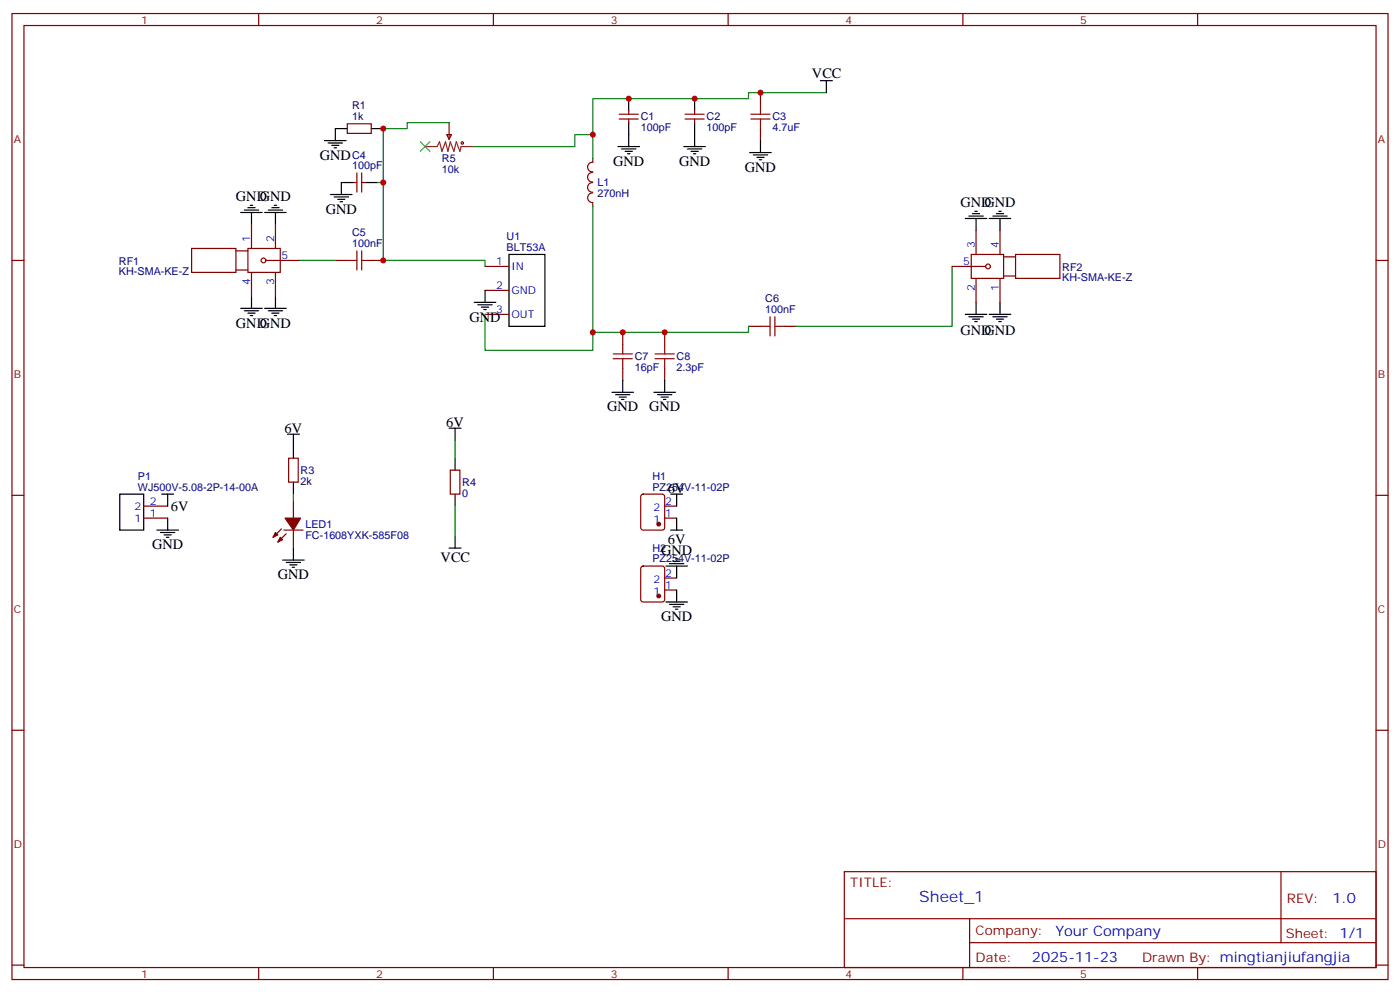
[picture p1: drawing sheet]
<svg xmlns="http://www.w3.org/2000/svg" width="412mm" height="292mm" viewBox="0 0 412 292" stroke-linecap="round" stroke-linejoin="round" font-family="sans-serif">
<g fill="none" stroke="#870000" stroke-width=".35">
<path d="M3.5 4h405.4v284.3h-405.4zM7.1 7.5h398.2v277.3h-398.2zM76.2 4v3.5M145.3 4v3.5M214.5 4v3.5M283.6 4v3.5M352.8 4v3.5M102.3 36.4h7.1v2.9h-7.1zM131.6 39.6h1.4l-.7 1.4zM132.3 36.1v4.9M182.4 35h5.6M182.4 33.6h5.6"/>
<path d="M185.2 32.6v1M185.2 35v1.1M201.8 35h5.6M201.8 33.6h5.6M204.6 32.6v1M204.6 35v1.1M224 27.3v3.5M224 37.9v3.5M104.1 53.7h1M105.1 50.9v5.7M106.5 50.9v5.7M106.5 53.7h1.1"/>
<path d="M174.6 47.8a1.41 1.41 0 0 0-1.5 1.4 1.41 1.41 0 0 0 1.5 1.4M174.6 50.8a1.41 1.41 0 0 0-1.5 1.4 1.41 1.41 0 0 0 1.5 1.4M174.6 53.8a1.41 1.41 0 0 0-1.5 1.4 1.41 1.41 0 0 0 1.5 1.4M174.6 56.8a1.41 1.41 0 0 0-1.5 1.4 1.41 1.41 0 0 0 1.5 1.4M174.6 46.7v1M174.6 59.7v1.1M3.5 76.7h3.6M56.4 73.1h13.1v7.1h-13.1zM69.5 79.5h3.5M69.5 73.8h3.5M73 73.1h9.5v7.1h-9.5zM74.1 66.1v7"/>
<path d="M78.3 76.7h9.9M81.1 66.1v7M98.8 76.7h3.5M109.4 76.7h3.5M142.9 78.4h7M280.5 78.4h9.8M286.1 74.9h9.5v7.1h-9.5zM287.5 67.8v7.1M294.6 67.8v7.1M295.6 75.6h3.6M299.2 74.9h13v7.1h-13zM405.3 76.7h3.6"/>
<path d="M74.1 80.2v7M81.1 80.2v7M142.9 85.5h7M142.9 92.5h7M183.4 97.8v3.6M195.8 97.8v3.6M220.5 96.1h3.5M231.1 96.1h3.5M287.5 82v7M294.6 82v7M295.6 81.2h3.6M183.4 108.4v3.5"/>
<path d="M195.8 108.4v3.5M85 134.9h2.8v7h-2.8zM132.6 138.4h2.9v7.1h-2.9zM3.5 145.8h3.6M42.3 152.5h7.1M42.3 149h7.1M82.9 155.7l-2.5 2.5M83.6 156h5.7M84.3 157.1l-2.5 2.5M86.4 147.2v5.3M86.4 156v5.3M189 145.7l.4-.2h5.7l.6 .4 .1 9.4-.5 .7h-5.9l-.6-.4-.1-9.4z"/>
<path d="M195.8 152.5h3.5M195.8 149h3.5M405.3 145.8h3.6M189 166.8l.4-.2h5.7l.6 .4 .1 9.5-.5 .6-5.9 .1-.6-.5-.1-9.4zM195.8 173.7h3.5M195.8 170.1h3.5M3.5 214.9h3.6M405.3 214.9h3.6M248.7 256.6h156.6v28.2h-156.6zM377.3 256.6v20.9M248.7 270.4h156.5M285.6 277.5h119.6"/>
<path d="M285.6 270.4v14.1M3.5 284.1h3.6M76.2 284.8v3.5M145.3 284.8v3.5M214.5 284.8v3.5M283.6 284.8v3.5M352.8 284.8v3.5M405.3 284.1h3.6"/>
<circle cx="77.6" cy="76.7" r=".71"/>
<circle cx="291" cy="78.4" r=".71"/>
</g>
<g fill="none" stroke="#000" stroke-width=".35">
<path d="M102.3 37.9h-3.5v3.5M109.4 37.9h3.5M185.2 29v3.6M185.2 36.1v7M204.6 29v3.6M204.6 36.1v7M241.7 23.7h3.5M243.4 23.7v3.6M95.6 41.4h6.4M96.7 42.1h4.2M97.4 57.3h6.3M97.7 42.8h2.1"/>
<path d="M98.4 43.5h.7M98.4 58h4.3M99.5 58.7h2.1M100.2 59.4h.7M104.1 53.7h-3.6v3.6M107.6 53.7h3.5M182 43.1h6.4M183.1 43.9h4.2M184.1 44.6h2.2M184.9 45.3h.7M201.4 43.1h6.4M202.5 43.9h4.2"/>
<path d="M203.6 44.6h2.1M204.3 45.3h.7M220.8 44.9h6.4M221.9 45.6h4.2M223 46.3h2.1M223.7 47h.7M224 41.4v3.5M70.9 62.5h6.4M72 61.8h4.2M73 61.1h2.1M73.7 60.4h.7M74.1 62.5v3.6"/>
<path d="M78 62.5h6.3M79 61.8h4.3M80.1 61.1h2.1M80.8 60.4h.7M81.1 62.5v3.6M149.9 74.9h10.6v21.2h-10.6zM284.3 64.3h6.4M285.4 63.6h4.2M286.5 62.9h2.1M287.2 62.2h.7M287.5 64.3v3.5M291.4 64.3h6.3"/>
<path d="M292.5 63.6h4.2M293.5 62.9h2.1M294.2 62.2h.7M294.6 64.3v3.5M70.9 90.8h6.4M72 91.5h4.2M73 92.2h2.1M73.7 92.9h.7M74.1 87.2v3.6M78 90.8h6.3M79 91.5h4.3M80.1 92.2h2.1"/>
<path d="M80.8 92.9h.7M81.1 87.2v3.6M139.7 89h6.3M140.8 89.7h4.2M141.8 90.4h2.1M142.5 91.1h.7M142.9 85.5v3.5M284.3 92.5h6.4M285.4 93.2h4.2M286.5 93.9h2.1M287.2 94.7h.7M287.5 89v3.5"/>
<path d="M291.4 92.5h6.3M292.5 93.2h4.2M293.5 93.9h2.1M294.2 94.7h.7M294.6 89v3.5M180.3 115.5h6.3M181.3 116.2h4.3M182.4 116.9h2.1M183.1 117.6h.7M183.4 111.9v3.6M192.6 115.5h6.4M193.7 116.2h4.2"/>
<path d="M194.7 116.9h2.1M195.4 117.6h.7M195.8 111.9v3.6M84.7 127.8h3.5M86.4 127.8v7.1M132.3 126h3.5M134.1 126v3.6M134.1 134.9v3.5M35.3 145.5h7v10.5h-7zM46.2 156h6.4M47.3 156.7h4.2M47.6 145.5h3.6"/>
<path d="M48.3 157.4h2.1M49 158.2h.7M49.4 145.5v3.5M49.4 152.5v3.5M86.4 141.9v3.6M134.1 145.5v3.5M134.1 157.8v3.5M197.6 145.5h3.5M197.6 156h3.5M199.3 145.5v3.5M199.3 152.5v3.5M83.3 164.9h6.3"/>
<path d="M84.3 165.6h4.2M85.4 166.3h2.1M86.1 167h.7M86.4 161.3v3.6M132.3 161.3h3.5M196.1 177.2h6.4M196.1 166.6h6.4M197.2 177.9h4.2M197.2 165.9h4.2M198.3 178.6h2.1M198.3 165.2h2.1M199 179.3h.7"/>
<path d="M199 164.5h.7M199.3 166.6v3.5M199.3 173.7v3.5"/>
</g>
<g fill="none" stroke="#a10000" stroke-width=".35">
<path d="M221.2 35h5.6M221.2 33.6h5.6M224 30.8v2.8M224 35v2.9M102.3 76.7h2.8M105.1 73.8v5.7M106.5 76.7h2.9M106.5 73.8v5.7M224 96.1h2.8M226.8 93.2v5.7M228.2 96.1h2.9M228.2 93.2v5.7"/>
<path d="M180.6 105.6h5.7M180.6 104.2h5.7M183.4 101.4v2.8M183.4 105.6v2.8M193 105.6h5.6M193 104.2h5.6M195.8 101.4v2.8M195.8 105.6v2.8"/>
<circle cx="136.2" cy="42.1" r=".35"/>
</g>
<path d="M132.3 36.1h-12.4v1.8h-7v38.8h30v1.7M174.6 39.6h-5.3v3.5h-30M243.4 27.3h-22.9v1.7h-45.9v17.7M111.1 53.7h1.8M88.2 76.7h10.6M174.6 60.8v42.3h-31.7v-10.6M280.5 78.4v17.7h-45.9M220.5 96.1v1.7h-45.9M134.1 129.6v5.3M86.4 145.5v1.7M134.1 149v8.8" fill="none" stroke="#008700" stroke-width=".35"/>
<g fill="#870000" stroke="#870000" stroke-width=".35">
<path d="M82.5 158.2l.8 .7-1.5 .7z"/>
<path d="M81.1 156.7l.7 .7-1.4 .8z"/>
<path d="M84 152.5h4.5l-2.1 3.5z"/>
<circle cx="194" cy="154.3" r=".53"/>
<circle cx="194" cy="175.4" r=".53"/>
</g>
<path d="M125.2 43.1h3.6l.7-1.4 .7 2.9 1-2.9 .7 2.9 .7-2.9 1.1 2.9 .7-2.9 1.1 2.9 .3-1.5h3.5" fill="none" stroke="#8c2424" stroke-width=".35"/>
<path d="M123.8 41.7l2.8 2.9M126.6 41.7l-2.8 2.9" fill="none" stroke="#3c3" stroke-width=".35"/>
<g fill="#c00">
<circle cx="112.9" cy="76.7" r=".88"/>
<circle cx="112.9" cy="53.7" r=".88"/>
<circle cx="112.9" cy="37.9" r=".88"/>
<circle cx="174.6" cy="97.8" r=".88"/>
<circle cx="183.4" cy="97.8" r=".88"/>
<circle cx="195.8" cy="97.8" r=".88"/>
<circle cx="185.2" cy="29" r=".88"/>
<circle cx="204.6" cy="29" r=".88"/>
<circle cx="224" cy="27.3" r=".88"/>
<circle cx="174.6" cy="39.6" r=".88"/>
</g>
<text font-size="4.6" fill="#00f" x="270.8" y="265.6">Sheet_1</text>
<g font-size="4.2">
<text x="239.2" y="23">VCC</text>
<text x="94.2" y="47">GND</text>
<text x="180.6" y="48.8">GND</text>
<text x="200" y="48.8">GND</text>
<text x="219.4" y="50.6">GND</text>
<text x="69.5" y="59.2">GND</text>
<text x="76.6" y="59.2">GND</text>
<text x="96" y="62.9">GND</text>
<text x="282.9" y="61">GND</text>
<text x="290" y="61">GND</text>
<text x="138.3" y="94.7">GND</text>
<text x="69.5" y="96.4">GND</text>
<text x="76.6" y="96.4">GND</text>
<text x="282.9" y="98.7">GND</text>
<text x="290" y="98.7">GND</text>
<text x="131.4" y="125.7">6V</text>
<text x="178.9" y="121.1">GND</text>
<text x="191.2" y="121.1">GND</text>
<text x="83.8" y="127.5">6V</text>
<text x="196.7" y="145.1">6V</text>
<text x="50.3" y="150.4">6V</text>
<text x="44.8" y="161.7">GND</text>
<text x="196.7" y="160">6V</text>
<text x="129.8" y="165.3">VCC</text>
<text x="194.7" y="163.4">GND</text>
<text x="81.8" y="170.5">GND</text>
<text x="194.7" y="182.8">GND</text>
</g>
<g font-size="4.2" fill="#00f">
<text x="392.5" y="265.8">1.0</text>
<text x="310.9" y="275.4">Your Company</text>
<text x="304" y="283.2">2025-11-23</text>
</g>
<g font-size="3.9" fill="#800">
<text x="250.5" y="261.2">TITLE:</text>
<text x="379.1" y="265.8">REV:</text>
<text x="287.4" y="275.4">Company:</text>
<text x="378.7" y="276">Sheet: 1/1</text>
<text x="287.4" y="283">Date:</text>
<text x="336.4" y="283.1">Drawn By: mingtianjiufangjia</text>
</g>
<g font-size="3.2" fill="#800">
<text x="41.6" y="7">1</text>
<text x="110.8" y="7">2</text>
<text x="179.9" y="7">3</text>
<text x="249.1" y="7">4</text>
<text x="318.2" y="7">5</text>
<text x="4.1" y="42.1">A</text>
<text x="405.9" y="42.1">A</text>
<text x="4.1" y="111.2">B</text>
<text x="405.9" y="111.2">B</text>
<text x="4.1" y="180.4">C</text>
<text x="405.9" y="180.4">C</text>
<text x="4.1" y="249.5">D</text>
<text x="405.9" y="249.5">D</text>
<text x="41.6" y="287.8">1</text>
<text x="110.8" y="287.8">2</text>
<text x="179.9" y="287.8">3</text>
<text x="249.1" y="287.8">4</text>
<text x="318.2" y="287.8">5</text>
</g>
<g font-size="3.2" fill="#000080">
<text x="103.7" y="35.4">1k</text>
<text x="103.7" y="32.2">R1</text>
<text x="188.7" y="35.5">C1</text>
<text x="208.1" y="35.5">C2</text>
<text x="227.5" y="35.5">C3</text>
<text x="188.7" y="38.6">100pF</text>
<text x="208.1" y="38.6">100pF</text>
<text x="227.5" y="38.6">4.7uF</text>
<text x="103.7" y="46.7">C4</text>
<text x="130.2" y="47.6">R5</text>
<text x="103.7" y="49.8">100pF</text>
<text x="130.2" y="50.8">10k</text>
<text x="176" y="58">270nH</text>
<text x="176" y="54.9">L1</text>
<text x="103.7" y="69.6">C5</text>
<text x="149.2" y="70.7">U1</text>
<text x="35" y="77.9">RF1</text>
<text x="103.7" y="72.8">100nF</text>
<text x="149.2" y="73.8">BLT53A</text>
<text x="35" y="80.9">KH-SMA-KE-Z</text>
<text x="312.9" y="82.7">KH-SMA-KE-Z</text>
<text x="312.9" y="79.6">RF2</text>
<text x="225.4" y="89">C6</text>
<text x="225.4" y="92.2">100nF</text>
<text x="187" y="106">C7</text>
<text x="199.3" y="106">C8</text>
<text x="187" y="109.2">16pF</text>
<text x="199.3" y="109.2">2.3pF</text>
<text x="40.6" y="141.4">P1</text>
<text x="88.5" y="142.7">2k</text>
<text x="88.5" y="139.5">R3</text>
<text x="136.2" y="143.1">R4</text>
<text x="192.2" y="141.2">H1</text>
<text x="40.6" y="144.4">WJ500V-5.08-2P-14-00A</text>
<text x="136.2" y="146.3">0</text>
<text x="192.2" y="144.4">PZ254V-11-02P</text>
<text x="90" y="155.4">LED1</text>
<text x="90" y="158.6">FC-1608YXK-585F08</text>
<text x="192.2" y="165.6">PZ254V-11-02P</text>
<text x="192.2" y="162.4">H2</text>
</g>
<g font-size="3.2" fill="#00f">
<text x="73.7" y="71.4" transform="rotate(-90 73.7 71.4)">1</text>
<text x="80.8" y="71.4" transform="rotate(-90 80.8 71.4)">2</text>
<text x="82.9" y="76.3">5</text>
<text x="287.2" y="73.1" transform="rotate(-90 287.2 73.1)">3</text>
<text x="294.2" y="73.1" transform="rotate(-90 294.2 73.1)">4</text>
<text x="73.7" y="84" transform="rotate(-90 73.7 84)">4</text>
<text x="80.8" y="84" transform="rotate(-90 80.8 84)">3</text>
<text x="146.2" y="78.1">1</text>
<text x="150.6" y="79.5">IN</text>
<text x="283.7" y="78.1">5</text>
<text x="146.2" y="85.1">2</text>
<text x="150.6" y="86.5">GND</text>
<text x="287.2" y="85.7" transform="rotate(-90 287.2 85.7)">2</text>
<text x="294.2" y="85.7" transform="rotate(-90 294.2 85.7)">1</text>
<text x="146.2" y="92.2">3</text>
<text x="150.6" y="93.6">OUT</text>
<text x="44.1" y="148.6">2</text>
<text x="196" y="148.6">2</text>
<text x="39.6" y="153.6">1</text>
<text x="39.6" y="150">2</text>
<text x="44.1" y="152.2">1</text>
<text x="192.5" y="153.9">1</text>
<text x="192.5" y="150.4">2</text>
<text x="196" y="152.2">1</text>
<text x="192.5" y="171.6">2</text>
<text x="196" y="173.3">1</text>
<text x="196" y="169.8">2</text>
<text x="192.5" y="175.1">1</text>
</g>
</svg>
